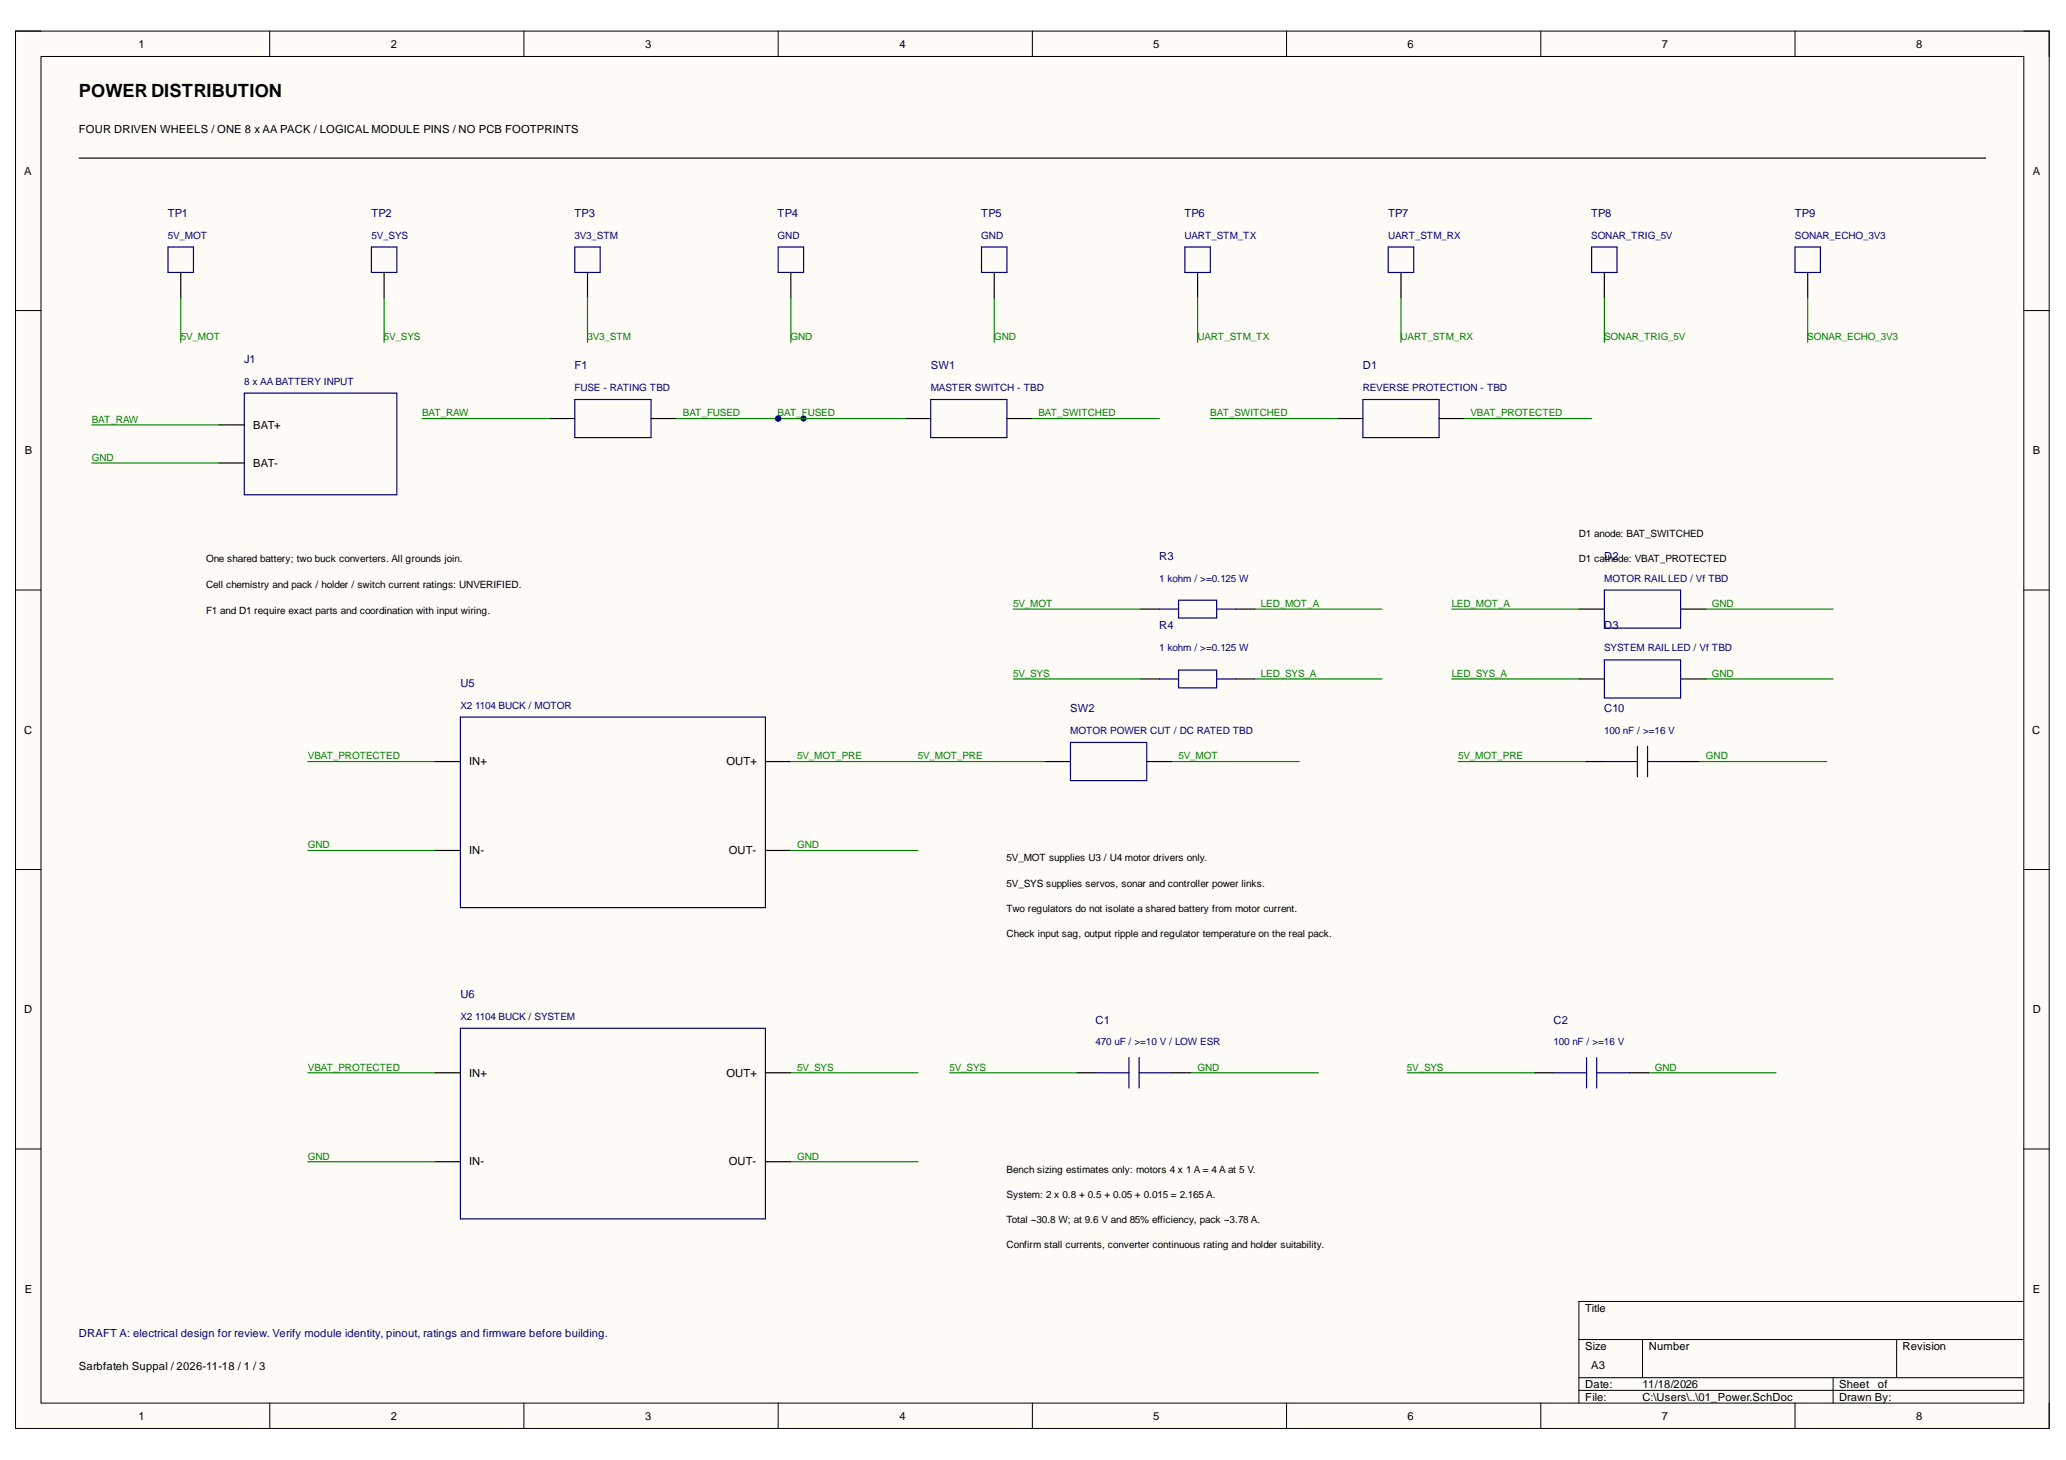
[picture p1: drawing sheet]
<svg xmlns="http://www.w3.org/2000/svg" width="297mm" height="210mm" viewBox="0 0 297 210" stroke-linecap="round" stroke-linejoin="round" font-family="sans-serif">
<path d="M2.2 4.5h292.4v200.9h-292.4z" fill-rule="evenodd" fill="#fffcf8"/>
<path d="M2.2 4.5h292.4v200.9h-292.4z" fill="none" stroke="#000" stroke-width=".14"/>
<path d="M5.9 8.1h285.1v193.6h-285.1z" fill-rule="evenodd" fill="#fffcf8"/>
<g fill="none" stroke="#000" stroke-width=".14">
<path d="M2.2 4.5h3.7M5.9 8.1h285.1v193.6h-285.1zM38.8 4.5v3.6M75.3 4.5v3.6M111.9 4.5v3.6M148.4 4.5v3.6M185 4.5v3.6M221.5 4.5v3.6M258.1 4.5v3.6M291 4.5h3.6v3.6M2.2 44.7h3.7M291 44.7h3.6"/>
<path d="M2.2 84.8h3.7M291 84.8h3.6M2.2 125h3.7M291 125h3.6M2.2 165.2h3.7M291 165.2h3.6M227 192.6h64M227 198.1h64M227 199.9h64M236.1 192.6v5.5M263.6 198.1v3.6M272.7 192.6v5.5"/>
<path d="M291 187.1h-64v14.6M38.8 201.7v3.7M75.3 201.7v3.7M111.9 201.7v3.7M148.4 201.7v3.7M185 201.7v3.7M221.5 201.7v3.7M258.1 201.7v3.7M294.6 201.7v3.7"/>
</g>
<g fill="none" stroke="#000" stroke-width=".17">
<path d="M11.4 22.7h274.1M26 39.2v3.6M55.2 39.2v3.6M84.5 39.2v3.6M113.7 39.2v3.6M142.9 39.2v3.6M172.2 39.2v3.6M201.4 39.2v3.6M230.7 39.2v3.6M259.9 39.2v3.6M31.5 61.1h3.6M31.5 66.6h3.6"/>
<path d="M79 60.2h3.6M93.6 60.2h3.7"/>
</g>
<path d="M24.2 35.5h3.6v3.7h-3.6zM53.4 35.5h3.7v3.7h-3.7zM82.6 35.5h3.7v3.7h-3.7zM111.9 35.5h3.6v3.7h-3.6zM141.1 35.5h3.7v3.7h-3.7zM170.4 35.5h3.6v3.7h-3.6zM199.6 35.5h3.7v3.7h-3.7zM228.8 35.5h3.7v3.7h-3.7zM258.1 35.5h3.6v3.7h-3.6zM35.1 56.5h22v14.6h-22zM82.6 57.4h11v5.5h-11z" fill="none" stroke="#000080" stroke-width=".17"/>
<g fill="none" stroke="#008000" stroke-width=".17">
<path d="M26 42.8v6.4M55.2 42.8v6.4M84.5 42.8v6.4M113.7 42.8v6.4M142.9 42.8v6.4M172.2 42.8v6.4M201.4 42.8v6.4M230.7 42.8v6.4M259.9 42.8v6.4M13.2 61.1h18.3M13.2 66.6h18.3M60.7 60.2h18.3"/>
<path d="M97.3 60.2h18.2"/>
</g>
<circle cx="115.5" cy="60.2" r=".37" fill="#000080"/>
<circle cx="115.5" cy="60.2" r=".37" fill="none" stroke="#000080" stroke-width=".14"/>
<path d="M133.8 57.4h11v5.5h-11z" fill="none" stroke="#000080" stroke-width=".17"/>
<path d="M130.2 60.2h3.6M144.8 60.2h3.6" fill="none" stroke="#000" stroke-width=".17"/>
<path d="M111.9 60.2h18.3" fill="none" stroke="#008000" stroke-width=".17"/>
<circle cx="111.9" cy="60.2" r=".36" fill="#000080"/>
<circle cx="111.9" cy="60.2" r=".36" fill="none" stroke="#000080" stroke-width=".14"/>
<circle cx="111.9" cy="60.2" r=".36" fill="#000080"/>
<circle cx="111.9" cy="60.2" r=".36" fill="none" stroke="#000080" stroke-width=".14"/>
<g fill="none" stroke="#008000" stroke-width=".17">
<path d="M148.4 60.2h18.3M174 60.2h18.3M210.6 60.2h18.2M145.7 87.6h18.3M145.7 97.6h18.3M180.4 87.6h18.3M180.4 97.6h18.3M208.7 87.6h18.3M208.7 97.6h18.3M245.3 87.6h18.3M245.3 97.6h18.3M44.3 109.5h18.2"/>
<path d="M113.7 109.5h36.6M168.5 109.5h18.3M209.6 109.5h18.3M244.4 109.5h18.2M44.3 122.3h18.2M113.7 122.3h18.3M44.3 154.2h18.2M113.7 154.2h18.3M136.5 154.2h18.3M171.3 154.2h18.2M202.3 154.2h18.3M237.1 154.2h18.2"/>
<path d="M44.3 167h18.2M113.7 167h18.3"/>
</g>
<g fill="none" stroke="#000080" stroke-width=".17">
<path d="M195.9 57.4h11v5.5h-11zM166.7 87.6h2.7M166.7 97.6h2.7M169.4 86.3h5.5v2.5h-5.5zM169.4 96.3h5.5v2.6h-5.5zM174.9 87.6h2.8M174.9 97.6h2.8M230.7 84.8h10.9v5.5h-10.9zM230.7 94.9h10.9v5.5h-10.9zM66.2 103.1h43.8v27.4h-43.8zM153.9 106.7h11v5.5h-11zM230.7 109.5h4.7"/>
<path d="M235.4 107.3v4.4M236.9 107.3v4.4M236.9 109.5h4.7M66.2 147.8h43.8v27.4h-43.8zM157.6 154.2h4.7M162.3 152v4.4M163.8 152v4.4M163.8 154.2h4.7M223.4 154.2h4.7M228.1 152v4.4M229.6 154.2h4.7M229.6 152v4.4"/>
</g>
<g fill="none" stroke="#000" stroke-width=".17">
<path d="M192.3 60.2h3.6M206.9 60.2h3.7M164 87.6h2.7M164 97.6h2.7M177.7 87.6h2.7M177.7 97.6h2.7M227 87.6h3.7M227 97.6h3.7M241.6 87.6h3.7M241.6 97.6h3.7M62.5 109.5h3.7M110 109.5h3.7"/>
<path d="M150.3 109.5h3.6M164.9 109.5h3.6M227.9 109.5h2.8M241.6 109.5h2.8M62.5 122.3h3.7M110 122.3h3.7M62.5 154.2h3.7M110 154.2h3.7M154.8 154.2h2.8M168.5 154.2h2.8M220.6 154.2h2.8M234.3 154.2h2.8"/>
<path d="M62.5 167h3.7M110 167h3.7"/>
</g>
<text font-size="2.6" x="11.3" y="13.9">POWER DISTRIBUTION</text>
<g font-size="1.6">
<text x="19.9" y="6.8">1</text>
<text x="56.2" y="6.8">2</text>
<text x="92.8" y="6.8">3</text>
<text x="129.3" y="6.8">4</text>
<text x="165.8" y="6.8">5</text>
<text x="202.4" y="6.8">6</text>
<text x="238.9" y="6.8">7</text>
<text x="275.5" y="6.8">8</text>
<text x="11.3" y="19.1">FOUR DRIVEN WHEELS / ONE 8 x AA PACK / LOGICAL MODULE PINS / NO PCB FOOTPRINTS</text>
<text x="3.5" y="25.1">A</text>
<text x="292.3" y="25.1">A</text>
<text x="3.6" y="65.3">B</text>
<text x="36.4" y="61.7">BAT+</text>
<text x="292.3" y="65.3">B</text>
<text x="36.4" y="67.2">BAT-</text>
<text x="3.5" y="105.5">C</text>
<text x="292.2" y="105.5">C</text>
<text x="67.5" y="110">IN+</text>
<text x="104.4" y="110">OUT+</text>
<text x="67.5" y="122.8">IN-</text>
<text x="104.8" y="122.8">OUT-</text>
<text x="3.5" y="145.7">D</text>
<text x="292.3" y="145.7">D</text>
<text x="67.5" y="154.8">IN+</text>
<text x="104.4" y="154.8">OUT+</text>
<text x="67.5" y="167.6">IN-</text>
<text x="104.8" y="167.6">OUT-</text>
<text x="3.6" y="185.8">E</text>
<text x="292.3" y="185.8">E</text>
<text x="227.9" y="188.6">Title</text>
<text x="11.3" y="197">Sarbfateh Suppal / 2026-11-18 / 1 / 3</text>
<text x="227.9" y="194.1">Size</text>
<text x="228.8" y="196.8">A3</text>
<text x="237.1" y="194.1">Number</text>
<text x="273.5" y="194.1">Revision</text>
<text x="227.9" y="199.5">Date:</text>
<text x="227.9" y="201.4">File:</text>
<text x="236.1" y="199.5">11/18/2026</text>
<text x="236.1" y="201.4">C:\Users\..\01_Power.SchDoc</text>
<text x="264.4" y="199.5">Sheet</text>
<text x="264.4" y="201.4">Drawn By:</text>
<text x="270" y="199.5">of</text>
<text x="19.9" y="204.1">1</text>
<text x="56.2" y="204.1">2</text>
<text x="92.8" y="204.1">3</text>
<text x="129.3" y="204.1">4</text>
<text x="165.8" y="204.1">5</text>
<text x="202.4" y="204.1">6</text>
<text x="238.9" y="204.1">7</text>
<text x="275.5" y="204.1">8</text>
</g>
<g font-size="1.6" fill="#000080">
<text x="24.1" y="31.2">TP1</text>
<text x="53.4" y="31.2">TP2</text>
<text x="82.6" y="31.2">TP3</text>
<text x="111.8" y="31.2">TP4</text>
<text x="141.1" y="31.2">TP5</text>
<text x="170.3" y="31.2">TP6</text>
<text x="199.6" y="31.2">TP7</text>
<text x="228.8" y="31.2">TP8</text>
<text x="258.1" y="31.2">TP9</text>
<text x="35.1" y="52.2">J1</text>
<text x="82.6" y="53.1">F1</text>
<text x="133.8" y="53.1">SW1</text>
<text x="195.9" y="53.1">D1</text>
<text x="166.7" y="80.5">R3</text>
<text x="166.7" y="90.5">R4</text>
<text x="230.6" y="90.5">D3</text>
<text x="66.2" y="98.7">U5</text>
<text x="153.9" y="102.4">SW2</text>
<text x="230.6" y="102.4">C10</text>
<text x="66.2" y="143.5">U6</text>
<text x="157.5" y="147.2">C1</text>
<text x="223.4" y="147.2">C2</text>
<text x="11.3" y="192.3">DRAFT A: electrical design for review. Verify module identity, pinout, ratings and firmware before building.</text>
</g>
<g font-size="1.4" fill="#000080">
<text x="24.1" y="34.3">5V_MOT</text>
<text x="53.4" y="34.3">5V_SYS</text>
<text x="82.6" y="34.3">3V3_STM</text>
<text x="111.8" y="34.3">GND</text>
<text x="141.1" y="34.3">GND</text>
<text x="170.3" y="34.3">UART_STM_TX</text>
<text x="199.6" y="34.3">UART_STM_RX</text>
<text x="228.8" y="34.3">SONAR_TRIG_5V</text>
<text x="258.1" y="34.3">SONAR_ECHO_3V3</text>
<text x="35.1" y="55.3">8 x AA BATTERY INPUT</text>
<text x="82.6" y="56.2">FUSE - RATING TBD</text>
<text x="133.8" y="56.2">MASTER SWITCH - TBD</text>
<text x="195.9" y="56.2">REVERSE PROTECTION - TBD</text>
<text x="166.7" y="83.6">1 kohm / &gt;=0.125 W</text>
<text x="230.6" y="83.6">MOTOR RAIL LED / Vf TBD</text>
<text x="166.7" y="93.6">1 kohm / &gt;=0.125 W</text>
<text x="230.6" y="93.6">SYSTEM RAIL LED / Vf TBD</text>
<text x="66.2" y="101.9">X2</text>
<text x="68.3" y="101.9">1104 BUCK / MOTOR</text>
<text x="153.9" y="105.6">MOTOR POWER CUT / DC RATED TBD</text>
<text x="230.6" y="105.6">100 nF / &gt;=16 V</text>
<text x="66.2" y="146.7">X2</text>
<text x="68.3" y="146.7">1104 BUCK / SYSTEM</text>
<text x="157.5" y="150.3">470 uF / &gt;=10 V / LOW ESR</text>
<text x="223.4" y="150.3">100 nF / &gt;=16 V</text>
</g>
<g font-size="1.4" fill="#008000">
<text x="26" y="48.9">5V_MOT</text>
<text x="55.2" y="48.9">5V_SYS</text>
<text x="84.5" y="48.9">3V3_STM</text>
<text x="113.7" y="48.9">GND</text>
<text x="143" y="48.9">GND</text>
<text x="172.2" y="48.9">UART_STM_TX</text>
<text x="201.4" y="48.9">UART_STM_RX</text>
<text x="230.6" y="48.9">SONAR_TRIG_5V</text>
<text x="259.8" y="48.9">SONAR_ECHO_3V3</text>
<text x="60.7" y="59.9">BAT_RAW</text>
<text x="98.2" y="59.9">BAT_FUSED</text>
<text x="111.8" y="59.9">BAT_FUSED</text>
<text x="149.3" y="59.9">BAT_SWITCHED</text>
<text x="174" y="59.9">BAT_SWITCHED</text>
<text x="211.4" y="59.9">VBAT_PROTECTED</text>
<text x="13.2" y="60.8">BAT_RAW</text>
<text x="13.2" y="66.3">GND</text>
<text x="145.7" y="87.3">5V_MOT</text>
<text x="181.3" y="87.3">LED_MOT_A</text>
<text x="208.7" y="87.3">LED_MOT_A</text>
<text x="246.1" y="87.3">GND</text>
<text x="145.7" y="97.4">5V_SYS</text>
<text x="181.3" y="97.4">LED_SYS_A</text>
<text x="208.7" y="97.4">LED_SYS_A</text>
<text x="246.1" y="97.4">GND</text>
<text x="44.3" y="109.2">VBAT_PROTECTED</text>
<text x="114.6" y="109.2">5V_MOT_PRE</text>
<text x="131.9" y="109.2">5V_MOT_PRE</text>
<text x="169.4" y="109.2">5V_MOT</text>
<text x="209.6" y="109.2">5V_MOT_PRE</text>
<text x="245.3" y="109.2">GND</text>
<text x="44.3" y="122">GND</text>
<text x="114.6" y="122">GND</text>
<text x="44.3" y="153.9">VBAT_PROTECTED</text>
<text x="114.6" y="153.9">5V_SYS</text>
<text x="136.5" y="153.9">5V_SYS</text>
<text x="172.2" y="153.9">GND</text>
<text x="202.3" y="153.9">5V_SYS</text>
<text x="237.9" y="153.9">GND</text>
<text x="44.3" y="166.7">GND</text>
<text x="114.6" y="166.7">GND</text>
</g>
<g font-size="1.4">
<text x="227" y="77.2">D1 anode: BAT_SWITCHED</text>
<text x="29.6" y="80.9">One shared battery; two buck converters. All grounds join.</text>
<text x="227" y="80.9">D1 caD2</text>
<text x="230.7" y="80.9">thode: VBAT_PROTECTED</text>
<text x="29.6" y="84.5">Cell chemistry and pack / holder / switch current ratings: UNVERIFIED.</text>
<text x="29.6" y="88.2">F1 and D1 require exact parts and coordination with input wiring.</text>
<text x="144.7" y="123.8">5V_MOT supplies U3 / U4 motor drivers only.</text>
<text x="144.7" y="127.5">5V_SYS supplies servos, sonar and controller power links.</text>
<text x="144.7" y="131.1">Two regulators do not isolate a shared battery from motor current.</text>
<text x="144.7" y="134.7">Check input sag, output ripple and regulator temperature on the real pack.</text>
<text x="144.7" y="168.6">Bench sizing estimates only: motors 4 x 1 A = 4 A at 5 V.</text>
<text x="144.7" y="172.2">System: 2 x 0.8 + 0.5 + 0.05 + 0.015 = 2.165 A.</text>
<text x="144.7" y="175.8">Total ~30.8 W; at 9.6 V and 85% efficiency, pack ~3.78 A.</text>
<text x="144.7" y="179.5">Confirm stall currents, converter continuous rating and holder suitability.</text>
</g>
</svg>
